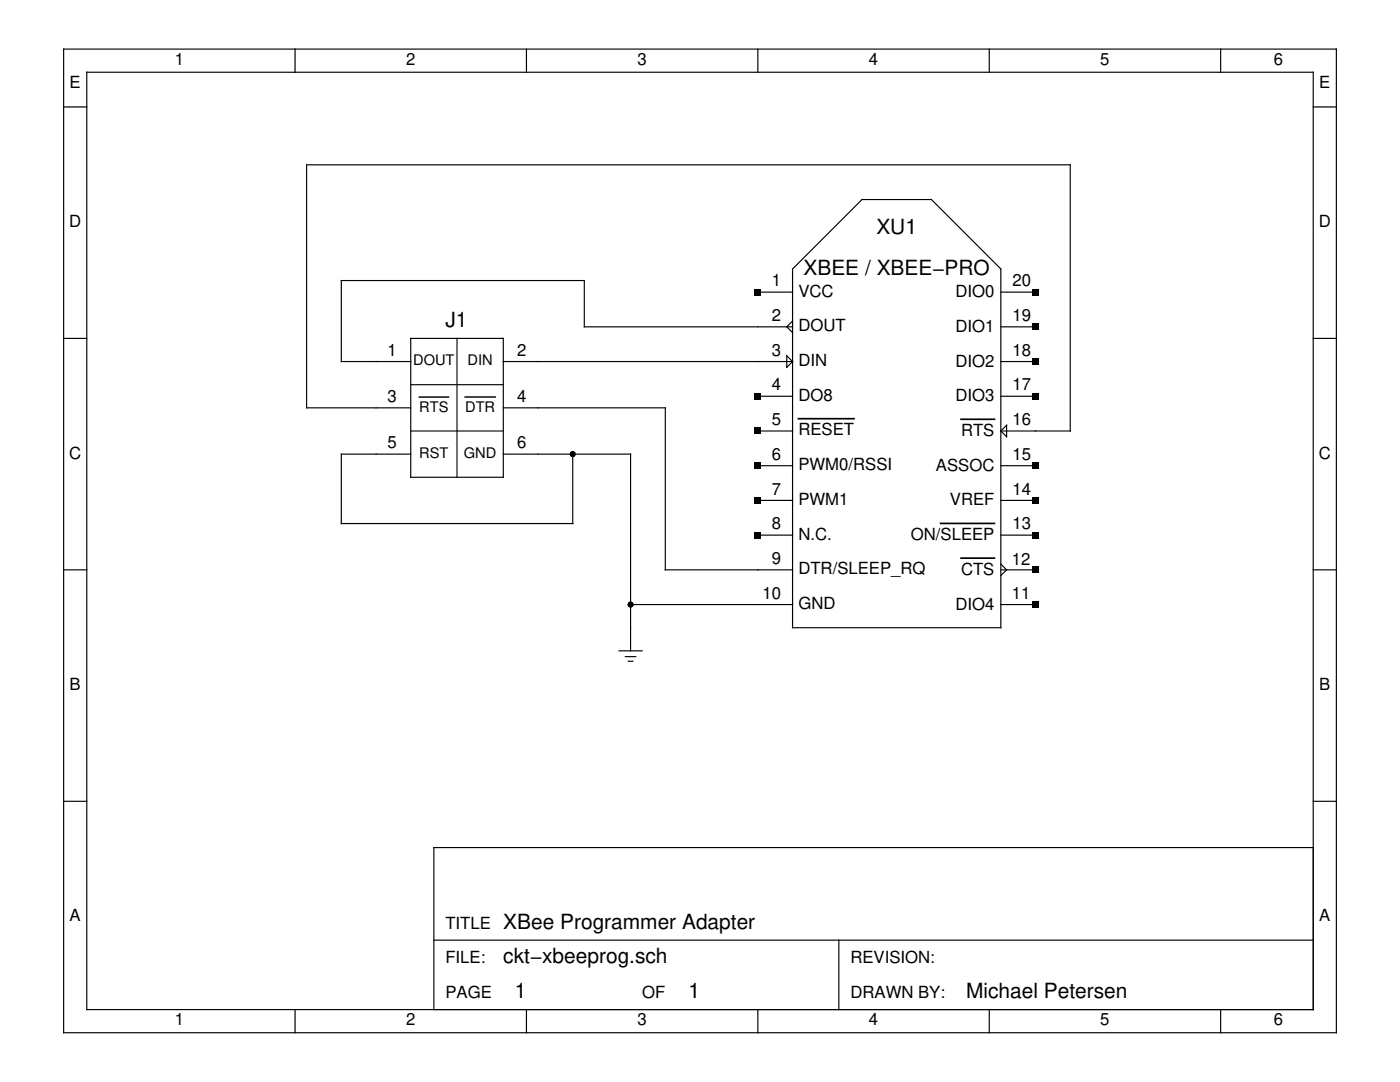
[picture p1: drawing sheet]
<svg xmlns="http://www.w3.org/2000/svg" width="279mm" height="216mm" viewBox="0 0 279 216" stroke-linecap="round" stroke-linejoin="round" font-family="sans-serif">
<g fill="none" stroke="#000" stroke-width=".23">
<path d="M12.7 9.8h254v196.3h-254zM17.3 14.4h244.8v187.1h-244.8zM58.9 9.8v4.6M105.1 9.8v4.6M151.2 9.8v4.6M197.4 9.8v4.6M243.6 9.8v4.6M12.7 21.3h4.6M172 39.8h13.9l13.8 13.9v71.6h-41.5v-71.6zM262.1 21.3h4.6M151.2 58.3h7M199.7 58.3h7"/>
<path d="M12.7 67.5h4.6M82 76.8h18.4M82 67.5h18.4v27.7h-18.4zM91.2 67.5v27.7M100.4 72.1h57.8M151.2 79.1h7M157 71l1.2 1.1-1.2 1.2zM158.2 65.2h-41.6v-9.2h-48.5v16.1h13.9M158.2 64.1l-1.2 1.1 1.2 1.2M199.7 65.2h7M199.7 72.1h7M199.7 79.1h7"/>
<path d="M262.1 67.5h4.6M82 86h18.4M82 81.4h-20.8v-48.5h152.4v53.1h-13.9M82 90.6h-13.9v13.9h46.2v-13.9M100.4 90.6h25.4v39.3M100.4 81.4h32.4v32.3h25.4M151.2 86h7M151.2 92.9h7M151.2 99.9h7M199.7 92.9h7M199.7 99.9h7M199.7 86l1.2-1.2v2.4z"/>
<path d="M12.7 113.7h4.6M151.2 106.8h7M199.7 106.8h7M199.7 113.7h7M199.7 112.6l1.2 1.1-1.2 1.2M262.1 113.7h4.6M123.5 129.9h4.7M124.8 131h2.1M125.4 131.9h.9M125.8 120.6h32.4M199.7 120.6h7M12.7 159.9h4.6"/>
<path d="M262.1 159.9h4.6M262.1 169.1h-175.5v32.4M86.6 187.6h175.5M167.4 187.6v13.9M58.9 201.5v4.6M105.1 201.5v4.6M151.2 201.5v4.6M197.4 201.5v4.6M243.6 201.5v4.6"/>
</g>
<path d="M159.3 83.5h11.1M191.8 83.7h6.7M187.7 104.4h10.8M191.8 111.4h6.7" fill="none" stroke="#000" stroke-width=".33"/>
<g fill="#000">
<path d="M150.6 57.6h1.3v1.4h-1.3zM206 57.6h1.4v1.4h-1.4zM150.6 78.4h1.3v1.4h-1.3zM206 78.4h1.4v1.4h-1.4zM206 71.5h1.4v1.3h-1.4zM206 64.5h1.4v1.4h-1.4zM150.6 85.3h1.3v1.4h-1.3zM150.6 92.2h1.3v1.4h-1.3zM150.6 99.2h1.3v1.3h-1.3zM206 99.2h1.4v1.3h-1.4zM206 92.2h1.4v1.4h-1.4zM150.6 106.1h1.3v1.4h-1.3z"/>
<path d="M206 119.9h1.4v1.4h-1.4zM206 113h1.4v1.4h-1.4zM206 106.1h1.4v1.4h-1.4z"/>
<circle cx="114.3" cy="90.6" r=".58"/>
<circle cx="125.8" cy="120.6" r=".58"/>
</g>
<path d="M83.7 79.2h5.8M92.8 79.2h6" fill="none" stroke="#000" stroke-width=".29"/>
<g font-size="4.2">
<text x="174.9" y="46.7">XU1</text>
<text x="160.4" y="54.8">XBEE / XBEE−PRO</text>
<text x="88.9" y="65.2">J1</text>
<text x="100.4" y="185.3">XBee Programmer Adapter</text>
<text x="100.4" y="192.2">ckt−xbeeprog.sch</text>
<text x="102.8" y="199.1">1</text>
<text x="137.4" y="199.1">1</text>
<text x="192.8" y="199.1">Michael Petersen</text>
</g>
<g font-size="3.3">
<text x="13.9" y="17.6">E</text>
<text x="34.9" y="13">1</text>
<text x="81" y="13">2</text>
<text x="127.2" y="13">3</text>
<text x="173.4" y="13">4</text>
<text x="219.6" y="13">5</text>
<text x="254.2" y="13">6</text>
<text x="263.3" y="17.6">E</text>
<text x="13.8" y="45.3">D</text>
<text x="263.2" y="45.3">D</text>
<text x="154" y="57.1">1</text>
<text x="159.3" y="59.2">VCC</text>
<text x="190.7" y="59.3">DIO0</text>
<text x="202" y="57.1">20</text>
<text x="154" y="64.1">2</text>
<text x="202" y="64.1">19</text>
<text x="77.4" y="71">1</text>
<text x="103.2" y="71">2</text>
<text x="154" y="71">3</text>
<text x="159.3" y="66.1">DOUT</text>
<text x="190.7" y="66.2">DIO1</text>
<text x="202" y="71">18</text>
<text x="154" y="77.9">4</text>
<text x="159.3" y="73">DIN</text>
<text x="190.7" y="73.1">DIO2</text>
<text x="202" y="77.9">17</text>
<text x="77.4" y="80.2">3</text>
<text x="103.2" y="80.2">4</text>
<text x="159.3" y="80">DO8</text>
<text x="190.7" y="80.1">DIO3</text>
<text x="77.4" y="89.5">5</text>
<text x="103.2" y="89.5">6</text>
<text x="154" y="84.8">5</text>
<text x="159.3" y="86.9">RESET</text>
<text x="191.8" y="87">RTS</text>
<text x="202" y="84.8">16</text>
<text x="13.8" y="91.5">C</text>
<text x="154" y="91.8">6</text>
<text x="159.3" y="93.8">PWM0/RSSI</text>
<text x="186.8" y="93.9">ASSOC</text>
<text x="202" y="91.8">15</text>
<text x="263.2" y="91.5">C</text>
<text x="154" y="98.7">7</text>
<text x="159.3" y="100.7">PWM1</text>
<text x="189.6" y="100.8">VREF</text>
<text x="202" y="98.7">14</text>
<text x="154" y="105.6">8</text>
<text x="159.3" y="107.7">N.C.</text>
<text x="181.8" y="107.8">ON/SLEEP</text>
<text x="202" y="105.6">13</text>
<text x="154" y="112.6">9</text>
<text x="201.9" y="112.7">12</text>
<text x="152.2" y="119.5">10</text>
<text x="159.3" y="114.6">DTR/SLEEP_RQ</text>
<text x="191.8" y="114.7">CTS</text>
<text x="201.9" y="119.6">11</text>
<text x="159.3" y="121.5">GND</text>
<text x="190.7" y="121.6">DIO4</text>
<text x="13.9" y="137.7">B</text>
<text x="263.3" y="137.7">B</text>
<text x="13.9" y="183.8">A</text>
<text x="88.9" y="185.3">TITLE</text>
<text x="263.3" y="183.8">A</text>
<text x="88.9" y="192.2">FILE:</text>
<text x="169.7" y="192.2">REVISION:</text>
<text x="88.9" y="199.1">PAGE</text>
<text x="128.2" y="199.1">OF</text>
<text x="169.7" y="199.1">DRAWN BY:</text>
<text x="34.9" y="204.6">1</text>
<text x="81" y="204.6">2</text>
<text x="127.2" y="204.6">3</text>
<text x="173.4" y="204.6">4</text>
<text x="219.6" y="204.6">5</text>
<text x="254.2" y="204.6">6</text>
</g>
<g font-size="2.9">
<text x="82.5" y="72.9">DOUT</text>
<text x="93.3" y="72.9">DIN</text>
<text x="83.7" y="82.1">RTS</text>
<text x="92.8" y="82.1">DTR</text>
<text x="83.7" y="91.4">RST</text>
<text x="92.6" y="91.4">GND</text>
</g>
</svg>
